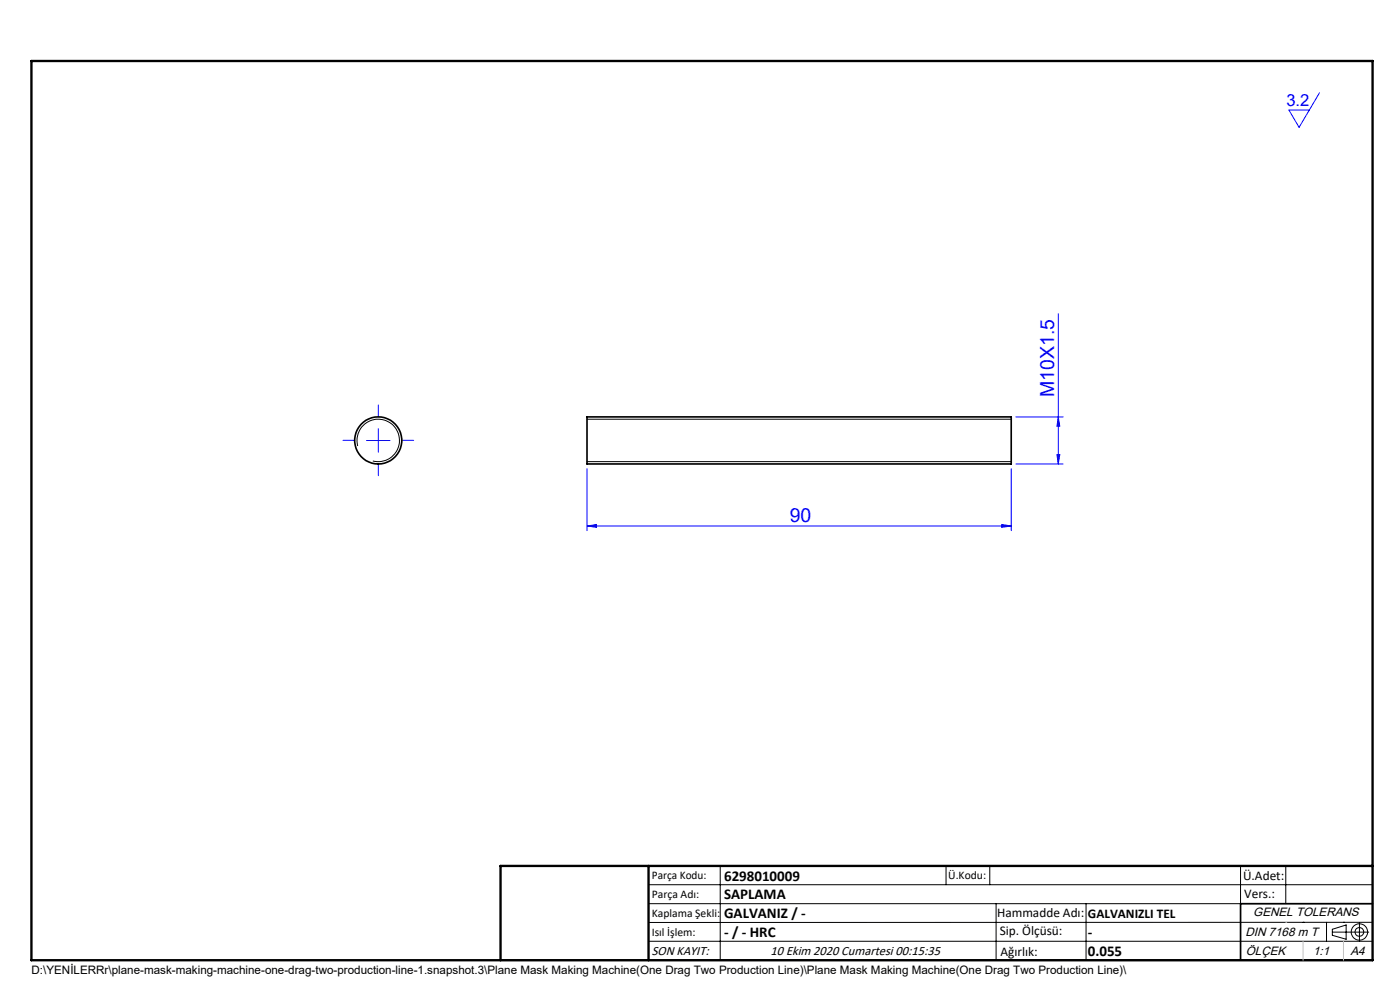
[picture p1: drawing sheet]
<svg xmlns="http://www.w3.org/2000/svg" width="297mm" height="210mm" viewBox="0 0 297 210" stroke-linecap="round" stroke-linejoin="round" font-family="sans-serif">
<g fill="none" stroke="#000" stroke-width=".21">
<path d="M75.9 94.6a4.5 4.5 0 0 1 3.9-5.7 4.5 4.5 0 0 1 4.9 4.9 4.5 4.5 0 0 1-5.6 4M124.5 97.9h90M124.5 88.9h90M137.6 187.7h153.6M137.6 191.7h153.6M137.6 199.7h153.6M152.8 183.7v20M200.7 183.7v4M210 183.7v4M211.3 191.7v12M230.4 191.7v12M263.2 183.7v20"/>
<path d="M272.8 183.7v8M276.4 195.6h.1M281.4 195.6v4.1M282.6 197.7h7.8M282.6 197.1l3-.9v3l-3-.8zM285 195.6h.1M288.4 195.8v3.8M291.2 195.6l-153.6 .1"/>
<circle cx="288.4" cy="197.7" r="1.74"/>
<circle cx="288.4" cy="197.7" r=".93"/>
</g>
<g fill="none" stroke="#00f" stroke-width=".21">
<path d="M279.9 19.7l-4.3 7.3-2.2-3.7h4.4M224.5 66.6v31.8M77.8 93.4h4.9M80.3 90.9v5M124.5 99.4v13.2M214.5 99.4v13.2M215.5 88.4h10M215.5 98.4h10M224.2 96.4h.6l-.3 2zM224.5 88.4l.3 2h-.6zM124.5 111.6l2-.3v.6zM124.5 111.6h90"/>
<path d="M212.5 111.3l2 .3-2 .3z"/>
</g>
<path d="M291.2 191.7h-28v12M106.2 203.7h185" fill="none" stroke="#000" stroke-width=".35"/>
<path d="M6.7 12.9h284.5v190.8h-284.5zM137.6 183.7v20M291.2 183.7h-185v20" fill="none" stroke="#000" stroke-width=".5"/>
<path d="M272.8 195.6h.1M276.4 199.7v4M285 199.7v4" fill="none" stroke="#c0c0c0" stroke-width=".21"/>
<path d="M75.3 93.4h-2.5M80.3 88.4v-2.5M80.3 98.4v2.5M85.3 93.4h2.5" fill="none" stroke="#00f" stroke-width=".21" stroke-dasharray="30.5 1.3 1.3 1.3"/>
<g fill="#00f">
<path d="M124.5 111.6l2-.3v.6zM212.5 111.3l2 .3-2 .3z"/>
<path d="M224.5 88.4l.3 2h-.6zM224.2 96.4h.6l-.3 2z"/>
</g>
<g fill="none" stroke="#000" stroke-width=".35">
<path d="M124.5 88.4h90v10h-90z"/>
<circle cx="80.2" cy="93.4" r="5"/>
</g>
<g font-size="4.1" fill="#00f">
<text x="223.6" y="84.2" transform="rotate(-90 223.6 84.2)">M10X1.5</text>
<text x="167.6" y="110.6">90</text>
</g>
<text font-size="3.5" fill="#00f" x="272.9" y="22.5">3.2</text>
<g font-size="3.2">
<text x="153.6" y="190.8">SAPLAMA</text>
<text x="153.6" y="186.8">6298010009</text>
<text x="153.6" y="194.8">GALVANIZ / -</text>
<text x="153.6" y="198.8">- / - HRC</text>
<text x="230.8" y="198.7">-</text>
<text x="230.8" y="202.8">0.055</text>
</g>
<g font-size="2.8">
<text x="263.7" y="186.7">Ü.Adet:</text>
<text x="263.9" y="190.5">Vers.:</text>
<text x="211.5" y="194.5">Hammadde Adı:</text>
<text x="230.8" y="194.7">GALVANIZLI TEL</text>
<text x="138.3" y="202.6">SON KAYIT:</text>
<text x="163.5" y="202.6">10 Ekim 2020 Cumartesi 00:15:35</text>
<text x="212.1" y="198.4">Sip. Ölçüsü:</text>
<text x="212.2" y="202.7">Ağırlık:</text>
</g>
<g font-size="2.6">
<text x="265.9" y="194.4">GENEL TOLERANS</text>
<text x="264.2" y="198.5">DIN 7168 m T</text>
<text x="264.3" y="202.6">ÖLÇEK</text>
<text x="278.5" y="202.6">1:1</text>
<text x="286.5" y="202.6">A4</text>
</g>
<g font-size="2.5">
<text x="138.3" y="186.4">Parça Kodu:</text>
<text x="138.3" y="190.5">Parça Adı:</text>
<text x="201.2" y="186.5">Ü.Kodu:</text>
<text x="138.3" y="194.5">Kaplama Şekli:</text>
<text x="138.3" y="198.6">Isıl İşlem:</text>
<text x="6.7" y="206.7">D:\YENİLERRr\plane-mask-making-machine-one-drag-two-production-line-1.snapshot.3\Plane Mask Making Machine(One Drag Two Production Line)\Plane Mask Making Machine(One Drag Two Production Line)\</text>
</g>
</svg>
